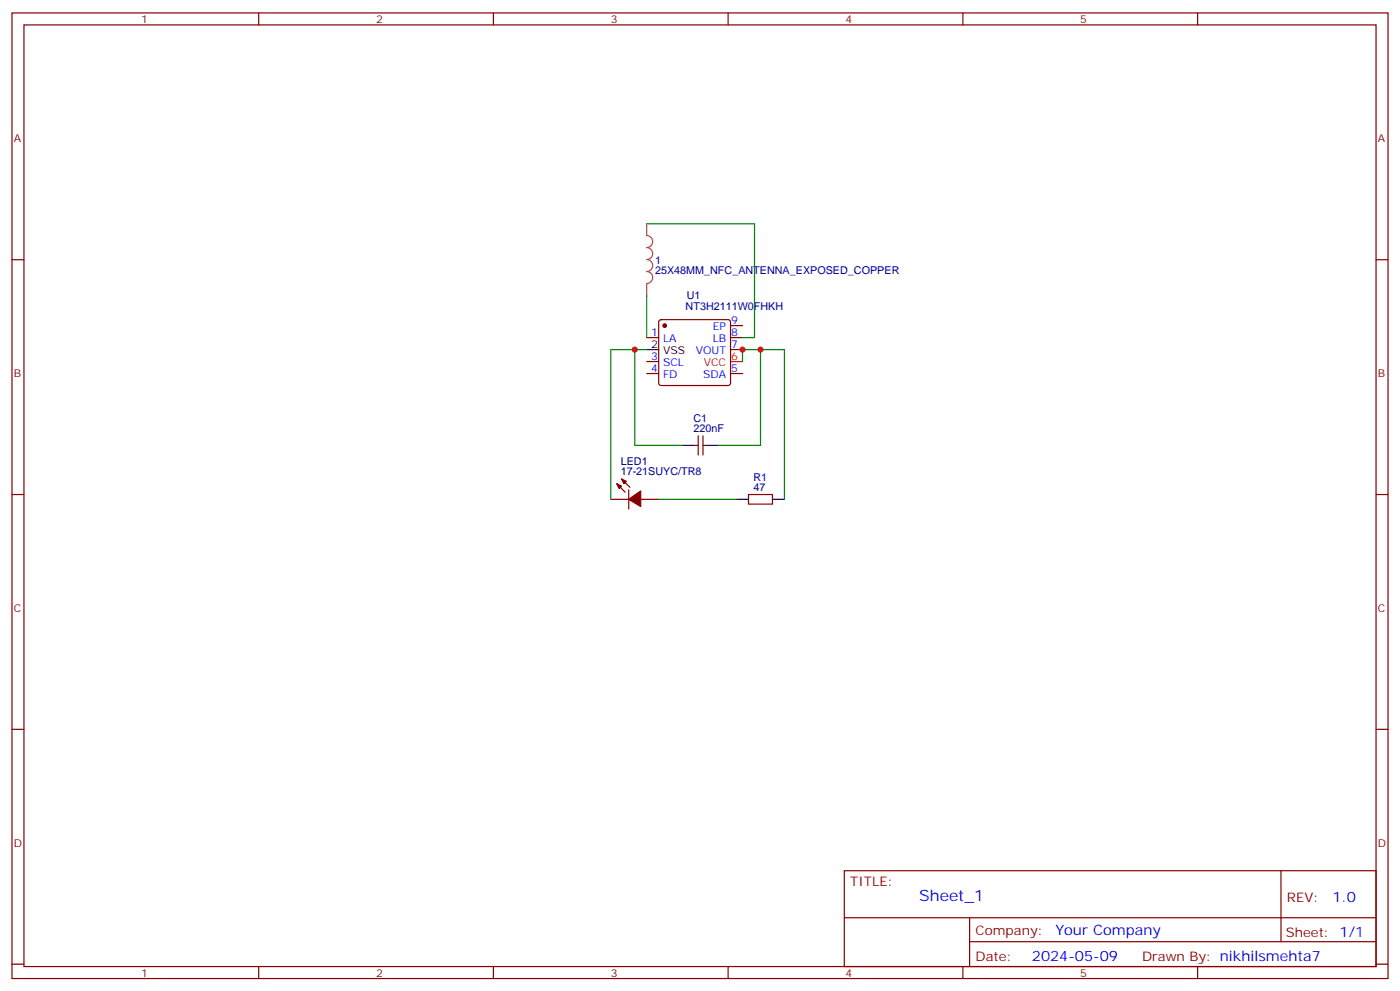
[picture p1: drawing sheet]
<svg xmlns="http://www.w3.org/2000/svg" width="412mm" height="292mm" viewBox="0 0 412 292" stroke-linecap="round" stroke-linejoin="round" font-family="sans-serif">
<g fill="none" stroke="#870000" stroke-width=".35">
<path d="M3.5 3.8h405.4v284.3h-405.4zM7.1 7.3h398.2v277.3h-398.2zM76.2 3.8v3.5M145.3 3.8v3.5M214.5 3.8v3.5M283.6 3.8v3.5M352.8 3.8v3.5M3.5 76.5h3.6M405.3 76.5h3.6M190.5 99.4h3.5M194.3 94.3l.4-.2h19.8l.5 .2 .2 .5v18l-.2 .5-.5 .2h-19.8l-.5-.2-.2-.5v-18zM215.2 95.9h3.5"/>
<path d="M215.2 99.4h3.5M190.5 110h3.5M190.5 106.5h3.5M215.2 102.9h3.5M215.2 110h3.5M204.6 131.2h1.1M205.7 128.3v5.7M207.1 128.3v5.7M207.1 131.2h1M3.5 145.6h3.6M179.9 147h5.3M181.7 142.5l2.4 2.4"/>
<path d="M183.1 141l2.5 2.5M185.2 144.2v5.7M188.7 147h5.3M220.5 145.6h7v2.8h-7zM405.3 145.6h3.6M3.5 214.8h3.6M405.3 214.8h3.6M248.7 256.4h156.6v28.2h-156.6zM377.3 256.4v20.9M248.7 270.2h156.5M285.6 277.3h119.6M285.6 270.2v14.2"/>
<path d="M3.5 283.9h3.6M76.2 284.6v3.5M145.3 284.6v3.5M214.5 284.6v3.5M283.6 284.6v3.5M352.8 284.6v3.5M405.3 283.9h3.6"/>
</g>
<path d="M215.2 106.5h3.5" fill="none" stroke="#f00" stroke-width=".35"/>
<path d="M190.5 102.9h3.5M201.1 131.2h3.5M208.1 131.2h3.6M217 147h3.5M227.5 147h3.6" fill="none" stroke="#000" stroke-width=".35"/>
<g fill="#870000" stroke="#870000" stroke-width=".35">
<path d="M181.7 142.5l1.4 .7-.7 .7z"/>
<path d="M183.1 141l1.4 .7-.7 .8z"/>
<path d="M185.2 147l3.5-2.4v4.6z"/>
<circle cx="195.8" cy="95.9" r=".53"/>
</g>
<path d="M190.5 65.9v3.5a1.76 1.76 0 0 1 1.8 1.7 1.76 1.76 0 0 1-1.8 1.8 1.76 1.76 0 0 1 1.8 1.8 1.76 1.76 0 0 1-1.8 1.7 1.76 1.76 0 0 1 1.8 1.8 1.76 1.76 0 0 1-1.8 1.8 1.76 1.76 0 0 1 1.8 1.7 1.76 1.76 0 0 1-1.8 1.8M190.5 83.6v3.5" fill="none" stroke="#a64a4a" stroke-width=".35"/>
<path d="M190.5 65.9h31.7v33.5h-3.5M190.5 87.1v12.3M187 102.9h-7.1v44.1M190.5 102.9h-3.5v28.3h14.1M218.7 106.5v-3.6h5.3v28.3h-12.3M224 102.9h7.1v44.1M194 147h23" fill="none" stroke="#008700" stroke-width=".35"/>
<g fill="#c00">
<circle cx="218.7" cy="102.9" r=".88"/>
<circle cx="187" cy="102.9" r=".88"/>
<circle cx="224" cy="102.9" r=".88"/>
</g>
<text font-size="4.6" fill="#00f" x="270.8" y="265.4">Sheet_1</text>
<g font-size="4.2" fill="#00f">
<text x="392.5" y="265.7">1.0</text>
<text x="310.9" y="275.2">Your Company</text>
<text x="304" y="283">2024-05-09</text>
</g>
<g font-size="3.9" fill="#800">
<text x="250.5" y="261">TITLE:</text>
<text x="379.1" y="265.7">REV:</text>
<text x="287.4" y="275.2">Company:</text>
<text x="378.7" y="275.8">Sheet: 1/1</text>
<text x="287.4" y="282.9">Date:</text>
<text x="336.4" y="282.9">Drawn By: nikhilsmehta7</text>
</g>
<g font-size="3.2" fill="#800">
<text x="41.6" y="6.8">1</text>
<text x="110.8" y="6.8">2</text>
<text x="179.9" y="6.8">3</text>
<text x="249.1" y="6.8">4</text>
<text x="318.2" y="6.8">5</text>
<text x="4.1" y="41.9">A</text>
<text x="405.9" y="41.9">A</text>
<text x="4.1" y="111.1">B</text>
<text x="405.9" y="111.1">B</text>
<text x="4.1" y="180.2">C</text>
<text x="405.9" y="180.2">C</text>
<text x="4.1" y="249.3">D</text>
<text x="405.9" y="249.3">D</text>
<text x="41.6" y="287.6">1</text>
<text x="110.8" y="287.6">2</text>
<text x="179.9" y="287.6">3</text>
<text x="249.1" y="287.6">4</text>
<text x="318.2" y="287.6">5</text>
</g>
<g font-size="3.2" fill="#000080">
<text x="193" y="77.6">1</text>
<text x="193" y="80.8">25X48MM_NFC_ANTENNA_EXPOSED_COPPER</text>
<text x="202.3" y="88.1">U1</text>
<text x="202" y="91.2">NT3H2111W0FHKH</text>
<text x="204.3" y="124.2">C1</text>
<text x="204.3" y="127.3">220nF</text>
<text x="182.9" y="136.9">LED1</text>
<text x="182.9" y="140">17-21SUYC/TR8</text>
<text x="221.9" y="141.5">R1</text>
<text x="221.9" y="144.6">47</text>
</g>
<g font-size="3.2" fill="#00f">
<text x="215.4" y="95.5">9</text>
<text x="191.8" y="99.1">1</text>
<text x="195.3" y="100.8">LA</text>
<text x="209.9" y="100.8">LB</text>
<text x="210" y="97.3">EP</text>
<text x="215.4" y="99.1">8</text>
<text x="191.8" y="106.1">3</text>
<text x="195.3" y="107.9">SCL</text>
<text x="204.9" y="104.4">VOUT</text>
<text x="215.4" y="102.6">7</text>
<text x="191.8" y="109.6">4</text>
<text x="195.3" y="111.4">FD</text>
<text x="207.1" y="111.4">SDA</text>
<text x="215.4" y="109.6">5</text>
</g>
<g font-size="3.2">
<text x="191.8" y="102.6">2</text>
<text x="195.3" y="104.4">VSS</text>
</g>
<g font-size="3.2" fill="#f00">
<text x="207.3" y="107.9">VCC</text>
<text x="215.4" y="106.1">6</text>
</g>
</svg>
